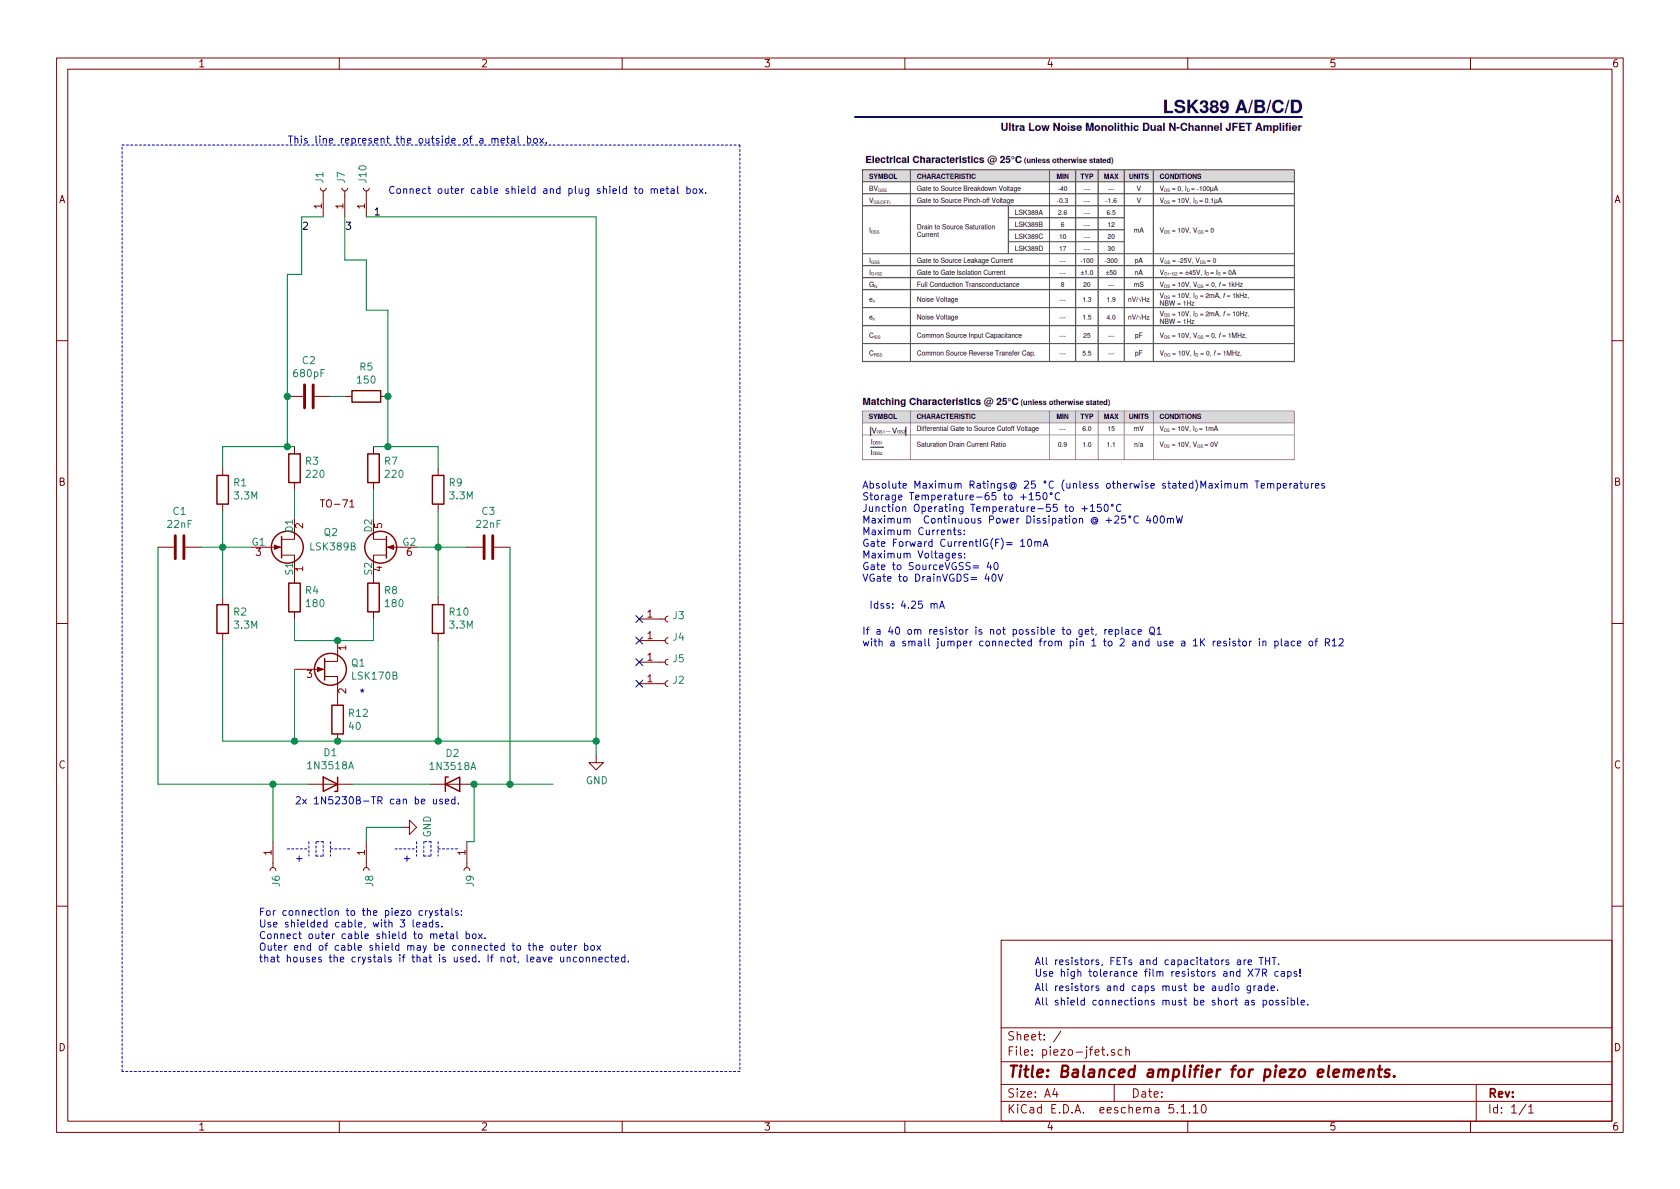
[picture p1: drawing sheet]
EESchema Schematic File Version 4
EELAYER 30 0
EELAYER END
$Descr A4 11693 8268
encoding utf-8
Sheet 1 1
Title "Balanced amplifier for piezo elements."
Date ""
Rev ""
Comp ""
Comment1 ""
Comment2 ""
Comment3 ""
Comment4 ""
$EndDescr
$Comp
L Device:D_Zener D2
U 1 1
P 3150 5450
F 0 "D2" H 3150 5667 50  0000 C CNN
F 1 "1N3518A" H 3150 5576 50  0000 C CNN
F 2 "Diode_THT:D_DO-35_SOD27_P7.62mm_Horizontal" H 3150 5450 50  0001 C CNN
F 3 "~" H 3150 5450 50  0001 C CNN
	1    3150 5450
	1    0    0    -1  
$EndComp
$Comp
L Device:D_Zener D1
U 1 1
P 2300 5450
F 0 "D1" H 2300 5233 50  0000 C CNN
F 1 "1N3518A" H 2300 5324 50  0000 C CNN
F 2 "Diode_THT:D_DO-35_SOD27_P7.62mm_Horizontal" H 2300 5450 50  0001 C CNN
F 3 "~" H 2300 5450 50  0001 C CNN
	1    2300 5450
	-1   0    0    1   
$EndComp
Wire Wire Line
	1900 5850 1900 5450
$Comp
L power:GND #PWR03
U 1 1
P 2800 5750
F 0 "#PWR03" H 2800 5500 50  0001 C CNN
F 1 "GND" H 2805 5577 50  0000 C CNN
F 2 "" H 2800 5750 50  0001 C CNN
F 3 "" H 2800 5750 50  0001 C CNN
	1    2800 5750
	0    -1   -1   0   
$EndComp
$Comp
L power:GND #PWR01
U 1 1
P 4150 5250
F 0 "#PWR01" H 4150 5000 50  0001 C CNN
F 1 "GND" H 4155 5077 50  0000 C CNN
F 2 "" H 4150 5250 50  0001 C CNN
F 3 "" H 4150 5250 50  0001 C CNN
	1    4150 5250
	1    0    0    -1  
$EndComp
Connection ~ 3050 5150
Wire Wire Line
	3850 5450 3550 5450
Wire Wire Line
	3000 5450 2450 5450
Wire Wire Line
	2150 5450 1900 5450
$Comp
L Device:R R3
U 1 1
P 2050 3250
F 0 "R3" H 1980 3204 50  0000 R CNN
F 1 "220" H 1980 3295 50  0000 R CNN
F 2 "Resistor_THT:R_Axial_DIN0204_L3.6mm_D1.6mm_P5.08mm_Horizontal" V 1980 3250 50  0001 C CNN
F 3 "~" H 2050 3250 50  0001 C CNN
	1    2050 3250
	-1   0    0    1   
$EndComp
$Comp
L Device:R R1
U 1 1
P 1550 3400
F 0 "R1" H 1480 3354 50  0000 R CNN
F 1 "3.3M" H 1480 3445 50  0000 R CNN
F 2 "Resistor_THT:R_Axial_DIN0204_L3.6mm_D1.6mm_P5.08mm_Horizontal" V 1480 3400 50  0001 C CNN
F 3 "~" H 1550 3400 50  0001 C CNN
	1    1550 3400
	-1   0    0    1   
$EndComp
Wire Wire Line
	2000 3100 1550 3100
Connection ~ 2000 3100
Wire Wire Line
	1550 3100 1550 3250
Wire Wire Line
	1550 3800 1550 3550
Wire Wire Line
	1550 5150 1550 4450
Wire Wire Line
	2600 4450 2600 4300
Wire Wire Line
	2050 4450 2050 4300
$Comp
L Device:R R9
U 1 1
P 3050 3400
F 0 "R9" H 2980 3354 50  0000 R CNN
F 1 "3.3M" H 2980 3445 50  0000 R CNN
F 2 "Resistor_THT:R_Axial_DIN0204_L3.6mm_D1.6mm_P5.08mm_Horizontal" V 2980 3400 50  0001 C CNN
F 3 "~" H 3050 3400 50  0001 C CNN
	1    3050 3400
	-1   0    0    1   
$EndComp
$Comp
L Device:R R7
U 1 1
P 2600 3250
F 0 "R7" H 2530 3204 50  0000 R CNN
F 1 "220" H 2530 3295 50  0000 R CNN
F 2 "Resistor_THT:R_Axial_DIN0204_L3.6mm_D1.6mm_P5.08mm_Horizontal" V 2530 3250 50  0001 C CNN
F 3 "~" H 2600 3250 50  0001 C CNN
	1    2600 3250
	-1   0    0    1   
$EndComp
$Comp
L Device:C C3
U 1 1
P 3400 3800
F 0 "C3" V 3148 3800 50  0000 C CNN
F 1 "22nF" V 3239 3800 50  0000 C CNN
F 2 "Capacitor_THT:C_Disc_D3.0mm_W2.0mm_P2.50mm" H 3438 3650 50  0001 C CNN
F 3 "~" H 3400 3800 50  0001 C CNN
	1    3400 3800
	0    1    1    0   
$EndComp
Connection ~ 3050 3800
Wire Wire Line
	3050 3800 3250 3800
Connection ~ 1550 3800
Wire Wire Line
	1550 3800 1400 3800
$Comp
L Device:R R10
U 1 1
P 3050 4300
F 0 "R10" H 2980 4254 50  0000 R CNN
F 1 "3.3M" H 2980 4345 50  0000 R CNN
F 2 "Resistor_THT:R_Axial_DIN0204_L3.6mm_D1.6mm_P5.08mm_Horizontal" V 2980 4300 50  0001 C CNN
F 3 "~" H 3050 4300 50  0001 C CNN
	1    3050 4300
	-1   0    0    1   
$EndComp
$Comp
L Device:R R2
U 1 1
P 1550 4300
F 0 "R2" H 1480 4254 50  0000 R CNN
F 1 "3.3M" H 1480 4345 50  0000 R CNN
F 2 "Resistor_THT:R_Axial_DIN0204_L3.6mm_D1.6mm_P5.08mm_Horizontal" V 1480 4300 50  0001 C CNN
F 3 "~" H 1550 4300 50  0001 C CNN
	1    1550 4300
	-1   0    0    1   
$EndComp
$Comp
L Device:R R8
U 1 1
P 2600 4150
F 0 "R8" H 2530 4104 50  0000 R CNN
F 1 "180" H 2530 4195 50  0000 R CNN
F 2 "Resistor_THT:R_Axial_DIN0204_L3.6mm_D1.6mm_P5.08mm_Horizontal" V 2530 4150 50  0001 C CNN
F 3 "~" H 2600 4150 50  0001 C CNN
	1    2600 4150
	-1   0    0    1   
$EndComp
$Comp
L Device:R R4
U 1 1
P 2050 4150
F 0 "R4" H 1980 4104 50  0000 R CNN
F 1 "180" H 1980 4195 50  0000 R CNN
F 2 "Resistor_THT:R_Axial_DIN0204_L3.6mm_D1.6mm_P5.08mm_Horizontal" V 1980 4150 50  0001 C CNN
F 3 "~" H 2050 4150 50  0001 C CNN
	1    2050 4150
	-1   0    0    1   
$EndComp
$Comp
L Device:C C1
U 1 1
P 1250 3800
F 0 "C1" V 998 3800 50  0000 C CNN
F 1 "22nF" V 1089 3800 50  0000 C CNN
F 2 "Capacitor_THT:C_Disc_D3.0mm_W2.0mm_P2.50mm" H 1288 3650 50  0001 C CNN
F 3 "~" H 1250 3800 50  0001 C CNN
	1    1250 3800
	0    1    1    0   
$EndComp
Wire Wire Line
	3050 3800 3050 3550
Wire Wire Line
	2900 3800 3050 3800
Wire Wire Line
	1750 3800 1550 3800
Connection ~ 2700 3100
Wire Wire Line
	3050 3100 2700 3100
Wire Wire Line
	3050 3250 3050 3100
Wire Wire Line
	2600 3100 2700 3100
Wire Wire Line
	2600 3600 2600 3400
Wire Wire Line
	2050 3400 2050 3600
Connection ~ 2000 2750
Wire Wire Line
	2000 3100 2050 3100
Wire Wire Line
	2000 2750 2000 3100
$Comp
L Device:C C2
U 1 1
P 2150 2750
F 0 "C2" V 1898 2750 50  0000 C CNN
F 1 "680pF" V 1989 2750 50  0000 C CNN
F 2 "Capacitor_THT:C_Disc_D3.0mm_W2.0mm_P2.50mm" H 2188 2600 50  0001 C CNN
F 3 "~" H 2150 2750 50  0001 C CNN
	1    2150 2750
	0    1    1    0   
$EndComp
Wire Wire Line
	3050 4450 3050 5150
Wire Wire Line
	3050 3800 3050 4150
Wire Wire Line
	1550 3800 1550 4150
Wire Wire Line
	3550 5450 3550 3800
Connection ~ 3550 5450
Wire Wire Line
	3550 5450 3300 5450
Wire Wire Line
	1100 5450 1100 3800
Wire Wire Line
	3050 5150 4150 5150
Wire Wire Line
	2000 1900 2100 1900
Wire Wire Line
	2700 2150 2550 2150
$Comp
L Device:Q_NJFET_DSG Q1
U 1 1
P 2250 4650
F 0 "Q1" H 2441 4696 50  0000 L CNN
F 1 "LSK170B" H 2441 4605 50  0000 L CNN
F 2 "Package_TO_SOT_THT:TO-92_Inline" H 2450 4750 50  0001 C CNN
F 3 "~" H 2250 4650 50  0001 C CNN
	1    2250 4650
	1    0    0    -1  
$EndComp
Wire Wire Line
	2050 4450 2350 4450
Wire Wire Line
	1550 5150 2050 5150
Connection ~ 2350 4450
Wire Wire Line
	2350 4450 2600 4450
$Comp
L Device:R R12
U 1 1
P 2350 5000
F 0 "R12" H 2420 5046 50  0000 L CNN
F 1 "40" H 2420 4955 50  0000 L CNN
F 2 "Resistor_THT:R_Axial_DIN0204_L3.6mm_D1.6mm_P5.08mm_Horizontal" V 2280 5000 50  0001 C CNN
F 3 "~" H 2350 5000 50  0001 C CNN
	1    2350 5000
	1    0    0    -1  
$EndComp
Connection ~ 2350 5150
Wire Wire Line
	2350 5150 3050 5150
Wire Wire Line
	4150 5250 4150 5150
Connection ~ 4150 5150
Wire Wire Line
	2050 4650 2050 5150
Connection ~ 2050 5150
Wire Wire Line
	2050 5150 2350 5150
Wire Wire Line
	3300 5450 3300 5850
Wire Wire Line
	3250 5850 3300 5850
$Comp
L Connector:Conn_01x01_Female J2
U 1 1
P 4650 4750
F 0 "J2" H 4678 4776 50  0000 L CNN
F 1 "Conn_01x01_Female" H 4678 4685 50  0001 L CNN
F 2 "MountingHole:MountingHole_2.2mm_M2_DIN965_Pad" H 4650 4750 50  0001 C CNN
F 3 "~" H 4650 4750 50  0001 C CNN
	1    4650 4750
	1    0    0    -1  
$EndComp
$Comp
L Connector:Conn_01x01_Female J5
U 1 1
P 4650 4600
F 0 "J5" H 4678 4626 50  0000 L CNN
F 1 "Conn_01x01_Female" H 4678 4535 50  0001 L CNN
F 2 "MountingHole:MountingHole_2.2mm_M2_DIN965_Pad" H 4650 4600 50  0001 C CNN
F 3 "~" H 4650 4600 50  0001 C CNN
	1    4650 4600
	1    0    0    -1  
$EndComp
$Comp
L Connector:Conn_01x01_Female J4
U 1 1
P 4650 4450
F 0 "J4" H 4678 4476 50  0000 L CNN
F 1 "Conn_01x01_Female" H 4678 4385 50  0001 L CNN
F 2 "MountingHole:MountingHole_2.2mm_M2_DIN965_Pad" H 4650 4450 50  0001 C CNN
F 3 "~" H 4650 4450 50  0001 C CNN
	1    4650 4450
	1    0    0    -1  
$EndComp
$Comp
L Connector:Conn_01x01_Female J3
U 1 1
P 4650 4300
F 0 "J3" H 4678 4326 50  0000 L CNN
F 1 "Conn_01x01_Female" H 4678 4235 50  0001 L CNN
F 2 "MountingHole:MountingHole_2.2mm_M2_DIN965_Pad" H 4650 4300 50  0001 C CNN
F 3 "~" H 4650 4300 50  0001 C CNN
	1    4650 4300
	1    0    0    -1  
$EndComp
NoConn ~ 4450 4300
NoConn ~ 4450 4450
NoConn ~ 4450 4600
NoConn ~ 4450 4750
$Comp
L Device:R R5
U 1 1
P 2550 2750
F 0 "R5" V 2343 2750 50  0000 C CNN
F 1 "150" V 2434 2750 50  0000 C CNN
F 2 "Resistor_THT:R_Axial_DIN0204_L3.6mm_D1.6mm_P5.08mm_Horizontal" V 2480 2750 50  0001 C CNN
F 3 "~" H 2550 2750 50  0001 C CNN
	1    2550 2750
	0    1    1    0   
$EndComp
Connection ~ 2700 2750
Wire Wire Line
	2700 2750 2700 3100
$Comp
L piezo-jfet-rescue:LSK389-Teensy Q2
U 1 1
P 2350 3800
F 0 "Q2" H 2250 3700 50  0000 L CNN
F 1 "LSK389B" H 2150 3800 50  0000 L CNN
F 2 "tastatur:TO-71-6" H 1650 3775 50  0001 L CIN
F 3 "https://www.linearsystems.com/lsdata/datasheets/Copy_201122%20-%20LSK389%20Datasheet%20Rev%20A24%202020%2001%2007.pdf" H 1850 3700 50  0001 L CNN
	1    2350 3800
	1    0    0    1   
$EndComp
Wire Wire Line
	2300 2750 2400 2750
Wire Wire Line
	2550 1800 2550 2150
Wire Wire Line
	2250 1500 2100 1500
Wire Wire Line
	2100 1500 2100 1900
Wire Notes Line
	850  1000 5150 1000
Wire Notes Line
	5150 1000 5150 7450
Wire Notes Line
	850  7450 850  1000
Text Notes 2700 1350 0    50   ~ 0
Connect outer cable shield and plug shield to metal box.
Text Notes 1800 6700 0    50   ~ 0
For connection to the piezo crystals:\nUse shielded cable, with 3 leads.\nConnect outer cable shield to metal box. \nOuter end of cable shield may be connected to the outer box \nthat houses the crystals if that is used. If not, leave unconnected.
$Comp
L Connector:Conn_01x01_Female J9
U 1 1
P 3250 6050
F 0 "J9" H 3278 6076 50  0000 L CNN
F 1 "Conn_01x01_Female" H 3278 5985 50  0001 L CNN
F 2 "MountingHole:MountingHole_2.2mm_M2_DIN965_Pad" H 3250 6050 50  0001 C CNN
F 3 "~" H 3250 6050 50  0001 C CNN
	1    3250 6050
	0    1    1    0   
$EndComp
$Comp
L Connector:Conn_01x01_Female J8
U 1 1
P 2550 6050
F 0 "J8" H 2578 6076 50  0000 L CNN
F 1 "Conn_01x01_Female" H 2578 5985 50  0001 L CNN
F 2 "MountingHole:MountingHole_2.2mm_M2_DIN965_Pad" H 2550 6050 50  0001 C CNN
F 3 "~" H 2550 6050 50  0001 C CNN
	1    2550 6050
	0    1    1    0   
$EndComp
$Comp
L Connector:Conn_01x01_Female J6
U 1 1
P 1900 6050
F 0 "J6" H 1928 6076 50  0000 L CNN
F 1 "Conn_01x01_Female" H 1928 5985 50  0001 L CNN
F 2 "MountingHole:MountingHole_2.2mm_M2_DIN965_Pad" H 1900 6050 50  0001 C CNN
F 3 "~" H 1900 6050 50  0001 C CNN
	1    1900 6050
	0    1    1    0   
$EndComp
Wire Notes Line
	5150 7450 850  7450
Wire Notes Line
	2000 5900 2150 5900
Wire Notes Line
	2150 5850 2150 5950
Wire Notes Line
	2200 5850 2200 5950
Wire Notes Line
	2200 5950 2250 5950
Wire Notes Line
	2250 5950 2250 5850
Wire Notes Line
	2250 5850 2200 5850
Wire Notes Line
	2300 5850 2300 5950
Wire Notes Line
	2300 5900 2450 5900
Wire Notes Line
	2750 5900 2900 5900
Wire Notes Line
	2900 5850 2900 5950
Wire Notes Line
	2950 5850 2950 5950
Wire Notes Line
	2950 5950 3000 5950
Wire Notes Line
	3000 5950 3000 5850
Wire Notes Line
	3000 5850 2950 5850
Wire Notes Line
	3050 5850 3050 5950
Wire Notes Line
	3050 5900 3200 5900
Text Notes 2000 1000 0    50   ~ 0
This line represent the outside of a metal box.
Text Notes 7200 6800 0    50   ~ 0
All resistors, FETs and capacitators are THT.\nUse high tolerance film resistors and X7R caps!
Text Notes 2050 5600 0    50   ~ 0
2x 1N5230B-TR can be used.
Text Notes 6000 4050 0    50   ~ 0
Absolute Maximum Ratings@ 25 °C (unless otherwise stated)Maximum Temperatures\nStorage Temperature-65 to +150°C\nJunction Operating Temperature-55 to +150°C\nMaximum  Continuous Power Dissipation @ +25°C 400mW \nMaximum Currents:\nGate Forward CurrentIG(F)= 10mA\nMaximum Voltages:\nGate to SourceVGSS= 40\nVGate to DrainVGDS= 40V
Text Notes 2050 6000 0    50   ~ 0
+
Text Notes 2800 6000 0    50   ~ 0
+
Text Notes 6050 4400 0    50   ~ 0
Idss: 4.25 mA\n\n\n
Text Notes 7200 6900 0    50   ~ 0
All resistors and caps must be audio grade.
Text Notes 7200 7000 0    50   ~ 0
All shield connections must be short as possible.
Wire Wire Line
	2000 1900 2000 2750
Wire Wire Line
	2700 2150 2700 2750
Wire Wire Line
	4150 1500 4150 5150
Wire Wire Line
	2800 5750 2550 5750
Wire Wire Line
	2550 5750 2550 5850
Connection ~ 1900 5450
Wire Wire Line
	1100 5450 1900 5450
Connection ~ 3300 5450
$Comp
L Connector:Conn_01x01_Female J10
U 1 1
P 2550 1300
F 0 "J10" H 2578 1326 50  0000 L CNN
F 1 "Conn_01x01_Female" H 2578 1235 50  0001 L CNN
F 2 "MountingHole:MountingHole_2.2mm_M2_DIN965_Pad" H 2550 1300 50  0001 C CNN
F 3 "~" H 2550 1300 50  0001 C CNN
	1    2550 1300
	0    -1   -1   0   
$EndComp
$Comp
L Connector:Conn_01x01_Female J7
U 1 1
P 2400 1300
F 0 "J7" H 2428 1326 50  0000 L CNN
F 1 "Conn_01x01_Female" H 2428 1235 50  0001 L CNN
F 2 "MountingHole:MountingHole_2.2mm_M2_DIN965_Pad" H 2400 1300 50  0001 C CNN
F 3 "~" H 2400 1300 50  0001 C CNN
	1    2400 1300
	0    -1   -1   0   
$EndComp
$Comp
L Connector:Conn_01x01_Female J1
U 1 1
P 2250 1300
F 0 "J1" H 2278 1326 50  0000 L CNN
F 1 "Conn_01x01_Female" H 2278 1235 50  0001 L CNN
F 2 "MountingHole:MountingHole_2.2mm_M2_DIN965_Pad" H 2250 1300 50  0001 C CNN
F 3 "~" H 2250 1300 50  0001 C CNN
	1    2250 1300
	0    -1   -1   0   
$EndComp
Wire Wire Line
	2550 1800 2400 1800
Wire Wire Line
	2400 1800 2400 1500
Wire Wire Line
	2550 1500 4150 1500
Text Label 2100 1600 0    50   ~ 0
2
Text Label 2400 1600 0    50   ~ 0
3
Text Label 2600 1500 0    50   ~ 0
1
Text Notes 6000 4500 0    50   ~ 0
If a 40 om resistor is not possible to get, replace Q1 \nwith a small jumper connected from pin 1 to 2 and use a 1K resistor in place of R12
Text Notes 2500 4850 0    50   ~ 0
*
$EndSCHEMATC
